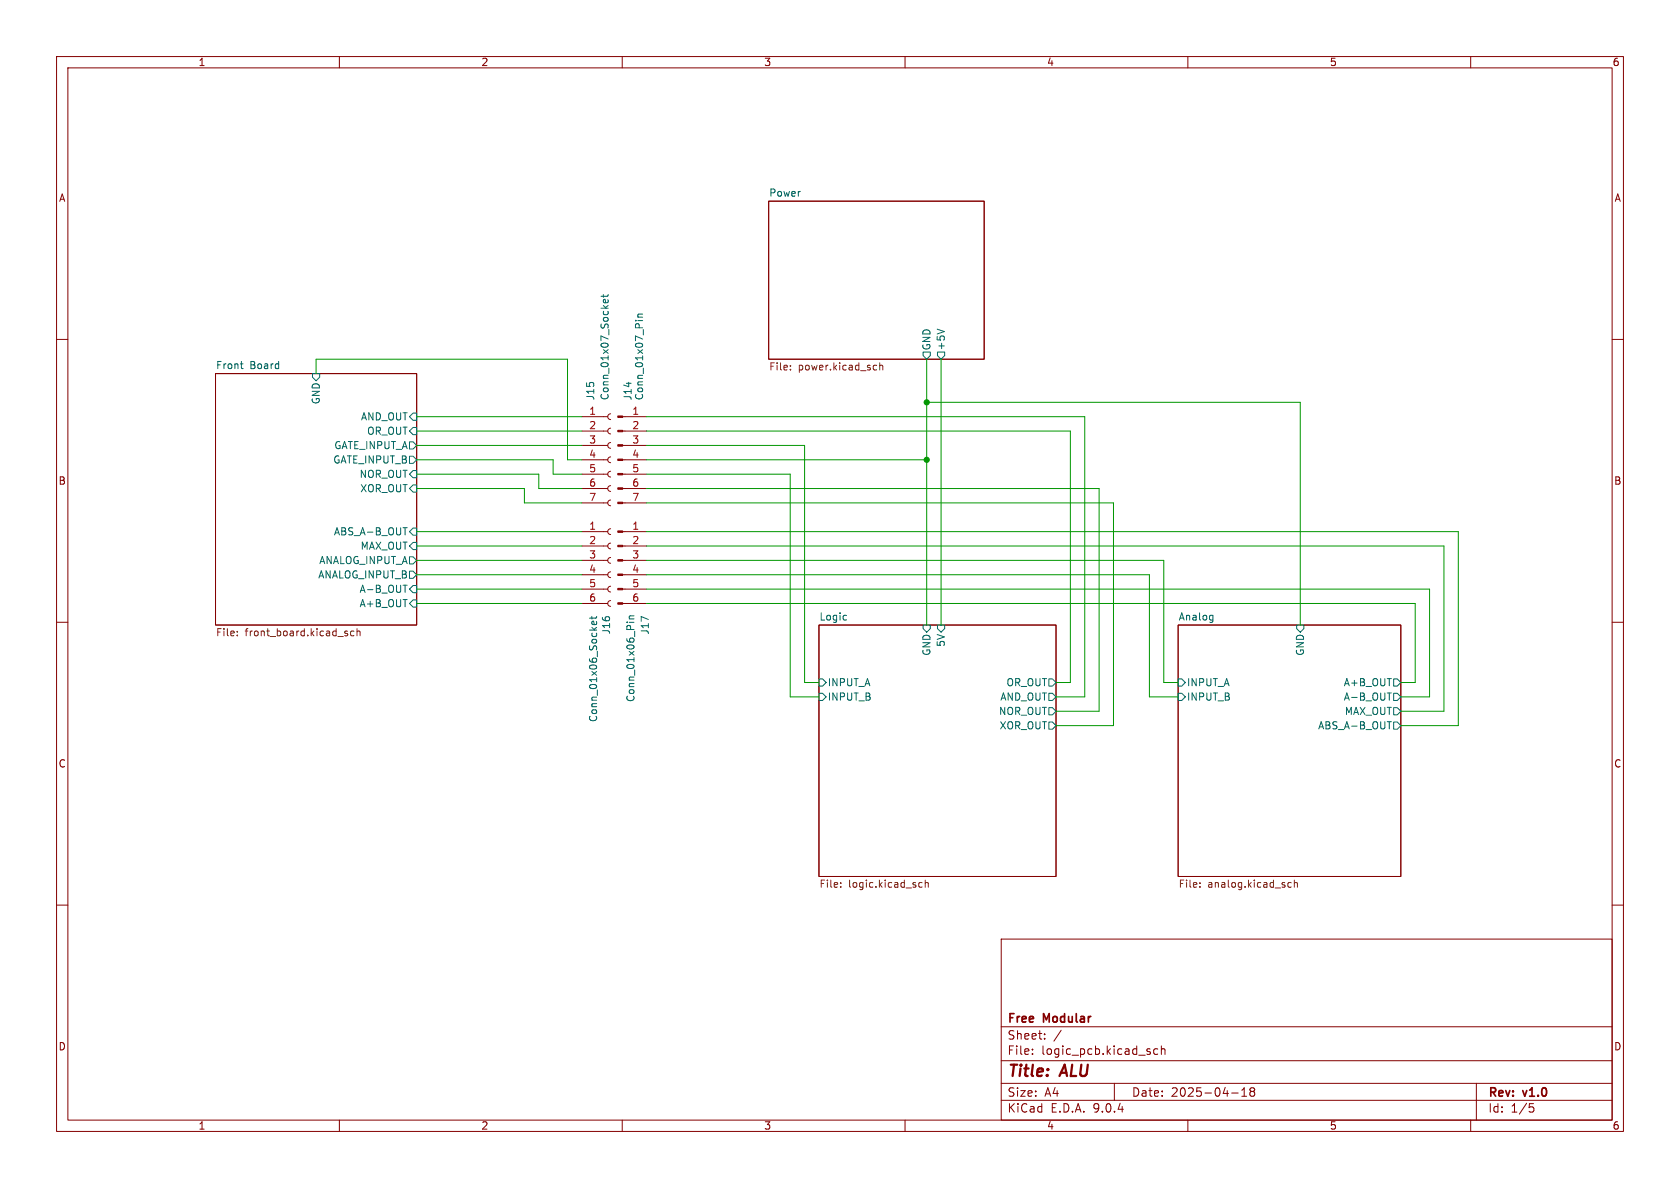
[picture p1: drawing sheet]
<svg xmlns="http://www.w3.org/2000/svg" width="297mm" height="210mm" viewBox="0 0 297 210" stroke-linecap="round" stroke-linejoin="round" font-family="sans-serif">
<g fill="none" stroke="#840000" stroke-width=".18">
<path d="M10 10h277v190h-277zM12 12h273v186h-273zM60 10v2M110 10v2M160 10v2M210 10v2M260 10v2M135.9 35.6h38.1v27.9h-38.1zM10 60h2M38.1 66h35.6v44.5h-35.6zM102.9 73.7h4.5M102.9 76.2h4.5"/>
<path d="M102.9 78.7h4.5M107.9 73.2l-.3 .1-.2 .4 .2 .3 .3 .2M107.9 75.7l-.3 .1-.2 .4 .2 .4 .3 .1M107.9 78.2l-.3 .2-.2 .3 .2 .4 .3 .1M110.1 73.7h4.2M110.1 76.2h4.2M110.1 78.7h4.2M285 60h2M102.9 94h4.5M102.9 96.5h4.5M102.9 99.1h4.5M102.9 81.3h4.5"/>
<path d="M102.9 83.8h4.5M102.9 86.4h4.5M102.9 88.9h4.5M107.9 93.5l-.3 .1-.2 .4 .2 .3 .3 .2M107.9 96l-.3 .2-.2 .3 .2 .4 .3 .1M107.9 98.6l-.3 .1-.2 .4 .2 .3 .3 .2M107.9 80.8l-.3 .1-.2 .4 .2 .3 .3 .2M107.9 83.3l-.3 .2-.2 .3 .2 .4 .3 .1M107.9 85.9l-.3 .1-.2 .4 .2 .3 .3 .2M107.9 88.4l-.3 .1-.2 .4 .2 .4 .3 .1M110.1 94h4.2M110.1 96.5h4.2"/>
<path d="M110.1 99.1h4.2M110.1 81.3h4.2M110.1 83.8h4.2M110.1 86.4h4.2M110.1 88.9h4.2M10 110h2M102.9 101.6h4.5M102.9 104.1h4.5M102.9 106.7h4.5M107.9 101.1l-.3 .1-.2 .4 .2 .4 .3 .1M107.9 103.6l-.3 .2-.2 .3 .2 .4 .3 .1M107.9 106.2l-.3 .1-.2 .4 .2 .3 .3 .2"/>
<path d="M110.1 101.6h4.2M110.1 104.1h4.2M110.1 106.7h4.2M144.8 110.5h41.9v44.4h-41.9zM208.3 110.5h39.3v44.4h-39.3zM285 110h2M10 160h2M177 166h108v32h-108zM285 160h2M60 198v2M110 198v2M160 198v2"/>
<path d="M177 194.5h108M177 191.5h108M177 187.5h108M177 181.5h108M182.5 186.3v.1M182.5 185.5v.1M184.7 183.6v.1M184.7 182.8v.1M187.6 182.1l-1.3 2M197 191.5v3M203.3 186v.3M204.7 185.5l-.5-.1-.2 .3v.4l.1 .2h.6"/>
<path d="M205.3 185.5l.2-.1 .4 .1 .1 .9M205.3 184.9v1.5M210 198v2M217.7 193.2h1.2M219.5 193.8h.9M219.5 192.7l.5-.4v1.5M221.2 192.9l-.2 .3v.5l.2 .1 .5-.1 .1-.2-.1-.4-.2-.2M221.2 192.9l-.2-.2 .2-.4 .5 .1 .1 .2-.3 .3M221.2 192.9h.3M260 198v2M261 191.5v6.5M270.4 195.1h.7"/>
<path d="M270.5 195.7h.4l.3 .3-.2 .5-.5 .1"/>
</g>
<g fill="none" stroke="#006464" stroke-width=".18">
<path d="M106.7 52.1v.5M107.5 53v.3l-.2 .2h-.6v-.5l.3-.1 .1 .6M107.5 52.1l-.2 .3h-1.1M112.3 56.7h.2M112.8 56.7h.8M112.8 56.1h.8M113.6 55.5l-.8 .1v.3l.1 .2M165.7 58.2l1.2 .4M42.5 64.3h.5M42.7 65.1l.3 .1M55.2 66h1.3v.7l-.6 .6-.7-.6zM72.4 78.1h.6l.7 .6-.7 .7h-.6z"/>
<path d="M73 73h.7v1.3h-.7l-.6-.6zM73 75.6h.7v1.2h-.7l-.6-.6zM163.2 62.2h1.3v.7l-.7 .6-.6-.6zM165.7 62.2h1.3v.7l-.6 .6-.7-.6zM71.3 93.3h.7M72.4 80.6h.6l.7 .7-.7 .6h-.6zM72.4 98.4h.6l.7 .7-.7 .6h-.6zM73 85.7h.7v1.3h-.7l-.6-.6zM73 83.2h.7v1.3h-.7l-.6-.7zM73 93.3h.7v1.3h-.7l-.6-.6zM73 95.9h.7v1.3h-.7l-.6-.7zM71.3 103.4h.7"/>
<path d="M72.4 101h.6l.7 .6-.7 .6h-.6zM73 106h.7v1.3h-.7l-.6-.6zM73 103.5h.7v1.3h-.7l-.6-.7zM104.6 109v.4M105.4 109.9l.1 .3-.2 .2h-.6v-.5l.2-.1 .2 .6M105.5 109l-.2 .3h-1.1M110.8 110h.1M111.2 110h.9M111.2 109.4h.9M112.1 108.9h-.8l-.1 .3 .2 .2M149.5 108.8h.2M149.7 109.6h-.2"/>
<path d="M163.2 110.5h1.3v.6l-.7 .7-.6-.7zM165.7 110.5h1.3v.6l-.6 .7-.7-.7zM214.1 108.8h.3M214.4 108.8v1l-.2 .2M214.4 109.6h-.3M229.2 110.5h1.3v.6l-.6 .7-.7-.7zM144.8 122.6h.6l.6 .6-.6 .6h-.6zM144.8 120h.6l.6 .7-.6 .6h-.6zM185.4 122.6h.7l.6 .6-.6 .6h-.7zM185.4 127.6h.7l.6 .7-.6 .6h-.7zM185.4 125.1h.7l.6 .6-.6 .7h-.7zM185.4 120h.7l.6 .7-.6 .6h-.7z"/>
<path d="M208.3 122.6h.6l.6 .6-.6 .6h-.6zM208.3 120h.6l.6 .7-.6 .6h-.6zM245.2 127.6h.8M245.2 122.5h.8M246.4 127.6h.6l.6 .7-.6 .6h-.6zM246.4 125.1h.6l.6 .6-.6 .7h-.6zM246.4 122.6h.6l.6 .6-.6 .6h-.6zM246.4 120h.6l.6 .7-.6 .6h-.6z"/>
</g>
<g fill="none" stroke="#725600" stroke-width=".18">
<path d="M139.7 65.3v.1M139.7 64.6v.1M154.6 64.6h.4M155 65.3l-.4 .1M155.5 64.7l.2-.1h.3l.1 .8M155.5 64.1v1.3M41.9 112.3v.1M41.9 111.6v.1M61.1 112h.3l.1 .2-.2 .2h-.2M61.1 111.6h.3M62.6 111.6h-.4l-.2 .2 .1 .5h.5M63.1 111.7l.2-.1h.3l.1 .8"/>
<path d="M63.1 111.1v1.3M148.6 156.7v.1M148.6 156.1v.1M162.5 156.7l.2 .1h.3M163 156.1l-.3-.1-.2 .1M163.6 156.1l.1-.1 .4 .1v.7M163.6 155.6v1.2M212.1 156.7v.1M212.1 156.1v.1M227.7 156.6l.2 .2h.4M228.3 156.1l-.4-.1-.2 .2M228.8 156.1l.2-.1 .3 .1 .1 .7"/>
<path d="M228.8 155.6v1.2"/>
</g>
<g fill="#840000" stroke="#840000" stroke-width=".18">
<path d="M109.2 73.5h.9v.3h-.9z"/>
<path d="M109.2 76.1h.9v.2h-.9z"/>
<path d="M109.2 78.6h.9v.3h-.9z"/>
<path d="M109.2 81.2h.9v.2h-.9z"/>
<path d="M109.2 83.7h.9v.2h-.9z"/>
<path d="M109.2 86.2h.9v.3h-.9z"/>
<path d="M109.2 88.8h.9v.2h-.9z"/>
<path d="M109.2 93.9h.9v.2h-.9z"/>
<path d="M109.2 96.4h.9v.2h-.9z"/>
<path d="M109.2 98.9h.9v.3h-.9z"/>
<path d="M109.2 101.5h.9v.2h-.9z"/>
<path d="M109.2 104h.9v.3h-.9z"/>
<path d="M109.2 106.6h.9v.2h-.9z"/>
</g>
<g fill="none" stroke="#009600" stroke-width=".18">
<path d="M55.9 66v-2.5h44.4v17.8h2.6M73.7 78.7h29.2M73.7 76.2h29.2M73.7 73.7h29.2M114.3 73.7h77.5v49.5h-5.1M114.3 76.2h74.9v44.5h-2.5M114.3 78.7h27.9v42h2.6M163.8 71.1h66.1v39.4M163.8 63.5v47M166.4 63.5v47M73.7 99.1h29.2M73.7 96.5h29.2"/>
<path d="M73.7 94h29.2M73.7 83.8h21.5v2.6h7.7M73.7 81.3h24.1v2.5h5.1M73.7 86.4h19v2.5h10.2M114.3 99.1h91.4v21.6h2.6M114.3 88.9h82.5v39.4h-10.1M114.3 96.5h141v29.2h-7.7M114.3 94h143.5v34.3h-10.2M114.3 86.4h80v39.3h-7.6M114.3 83.8h25.4v39.4h5.1M114.3 81.3h49.5M73.7 106.7h29.2"/>
<path d="M73.7 104.1h29.2M73.7 101.6h29.2M114.3 101.6h88.9v21.6h5.1M114.3 106.7h135.9v14h-2.6M114.3 104.1h138.4v19.1h-5.1"/>
</g>
<g fill="#009600" stroke="#009600" stroke-width=".18">
<circle cx="163.8" cy="71.1" r=".46"/>
<circle cx="163.8" cy="81.3" r=".46"/>
</g>
<g font-size="2.8" fill="#840000">
<text x="178" y="190.9">Title:</text>
<text x="187.7" y="190.9">ALU</text>
</g>
<g font-size="2.1" fill="#840000">
<text x="178" y="184">Sheet:</text>
<text x="178" y="181.2">Free</text>
<text x="184.5" y="181.2">Modular</text>
<text x="178" y="186.7">File:</text>
<text x="184.1" y="186.7">logic_pcb.kicad_sch</text>
<text x="178" y="196.9">KiCad</text>
<text x="178" y="194.1">Size:</text>
<text x="184.7" y="194.1">A4</text>
<text x="185.7" y="196.9">E.D.A.</text>
<text x="193.3" y="196.9">9.0.4</text>
<text x="200" y="194.1">Date:</text>
<text x="207" y="194.1">2025-04-18</text>
<text x="263" y="194.3">Rev:</text>
<text x="263" y="196.9">Id:</text>
<text x="267.1" y="196.9">1/5</text>
<text x="269.4" y="194.3">v1.0</text>
</g>
<g font-size="1.8" fill="#840000">
<text x="35" y="11.9">1</text>
<text x="85" y="11.9">2</text>
<text x="135" y="11.9">3</text>
<text x="185" y="11.9">4</text>
<text x="235" y="11.9">5</text>
<text x="285" y="11.9">6</text>
<text x="10.3" y="35.9">A</text>
<text x="285.3" y="35.9">A</text>
<text x="10.3" y="85.9">B</text>
<text x="285.3" y="85.9">B</text>
<text x="10.3" y="135.9">C</text>
<text x="285.3" y="135.9">C</text>
<text x="10.3" y="185.9">D</text>
<text x="285.3" y="185.9">D</text>
<text x="35" y="199.9">1</text>
<text x="85" y="199.9">2</text>
<text x="135" y="199.9">3</text>
<text x="185" y="199.9">4</text>
<text x="235" y="199.9">5</text>
<text x="285" y="199.9">6</text>
</g>
<g font-size="1.8" fill="#006464">
<text x="135.9" y="34.8">Power</text>
<text x="38.1" y="65.3">Front</text>
<text x="44.2" y="65.3">Board</text>
<text x="164.7" y="62" transform="rotate(-90 164.7 62)">GND</text>
<text x="167.2" y="62" transform="rotate(-90 167.2 62)">+5V</text>
<text x="56.7" y="71.6" transform="rotate(-90 56.7 71.6)">GND</text>
<text x="105.3" y="70.9" transform="rotate(-90 105.3 70.9)">J15</text>
<text x="107.8" y="70.9" transform="rotate(-90 107.8 70.9)">Conn_01x07_Socket</text>
<text x="111.9" y="70.9" transform="rotate(-90 111.9 70.9)">J14</text>
<text x="113.9" y="70.9" transform="rotate(-90 113.9 70.9)">Conn_01x07_Pin</text>
<text x="63.7" y="74.5">AND_OUT</text>
<text x="64.8" y="77.1">OR_OUT</text>
<text x="58.8" y="82.1">GATE_INPUT_B</text>
<text x="59" y="79.6">GATE_INPUT_A</text>
<text x="63.5" y="84.7">NOR_OUT</text>
<text x="63.6" y="87.2">XOR_OUT</text>
<text x="58.9" y="94.8">ABS_A-B_OUT</text>
<text x="56.3" y="99.9">ANALOG_INPUT_A</text>
<text x="63.7" y="97.4">MAX_OUT</text>
<text x="56.2" y="102.5">ANALOG_INPUT_B</text>
<text x="63.5" y="107.5">A+B_OUT</text>
<text x="63.5" y="105">A-B_OUT</text>
<text x="108.1" y="112.3" transform="rotate(-90 108.1 112.3)">J16</text>
<text x="114.9" y="112.3" transform="rotate(-90 114.9 112.3)">J17</text>
<text x="144.8" y="109.8">Logic</text>
<text x="208.3" y="109.8">Analog</text>
<text x="164.7" y="116" transform="rotate(-90 164.7 116)">GND</text>
<text x="167.2" y="114.5" transform="rotate(-90 167.2 114.5)">5V</text>
<text x="230.7" y="116" transform="rotate(-90 230.7 116)">GND</text>
<text x="112.4" y="124.2" transform="rotate(-90 112.4 124.2)">Conn_01x06_Pin</text>
<text x="146.2" y="124.1">INPUT_B</text>
<text x="146.2" y="121.5">INPUT_A</text>
<text x="176.7" y="124.1">AND_OUT</text>
<text x="177.8" y="121.5">OR_OUT</text>
<text x="209.7" y="124.1">INPUT_B</text>
<text x="209.7" y="121.5">INPUT_A</text>
<text x="237.5" y="124.1">A-B_OUT</text>
<text x="237.5" y="121.5">A+B_OUT</text>
<text x="105.8" y="127.8" transform="rotate(-90 105.8 127.8)">Conn_01x06_Socket</text>
<text x="176.5" y="126.6">NOR_OUT</text>
<text x="176.6" y="129.1">XOR_OUT</text>
<text x="232.9" y="129.1">ABS_A-B_OUT</text>
<text x="237.6" y="126.6">MAX_OUT</text>
</g>
<g font-size="1.8" fill="#725600">
<text x="135.9" y="65.8">File:</text>
<text x="141.1" y="65.8">power.kicad_sch</text>
<text x="38.1" y="112.8">File:</text>
<text x="43.3" y="112.8">front_board.kicad_sch</text>
<text x="144.8" y="157.3">File:</text>
<text x="150" y="157.3">logic.kicad_sch</text>
<text x="208.3" y="157.3">File:</text>
<text x="213.5" y="157.3">analog.kicad_sch</text>
</g>
<g font-size="1.8" fill="#a90000">
<text x="104.1" y="73.4">1</text>
<text x="104.1" y="75.9">2</text>
<text x="111.7" y="73.4">1</text>
<text x="111.7" y="75.9">2</text>
<text x="104.1" y="78.5">3</text>
<text x="104.1" y="81">4</text>
<text x="104.1" y="83.6">5</text>
<text x="111.7" y="78.5">3</text>
<text x="111.7" y="81">4</text>
<text x="111.7" y="83.6">5</text>
<text x="104.1" y="86.1">6</text>
<text x="104.1" y="88.6">7</text>
<text x="111.7" y="86.1">6</text>
<text x="111.7" y="88.6">7</text>
<text x="104.1" y="93.7">1</text>
<text x="111.7" y="93.7">1</text>
<text x="104.1" y="96.3">2</text>
<text x="104.1" y="98.8">3</text>
<text x="104.1" y="101.3">4</text>
<text x="111.7" y="96.3">2</text>
<text x="111.7" y="98.8">3</text>
<text x="111.7" y="101.3">4</text>
<text x="104.1" y="103.9">5</text>
<text x="104.1" y="106.4">6</text>
<text x="111.7" y="103.9">5</text>
<text x="111.7" y="106.4">6</text>
</g>
</svg>
